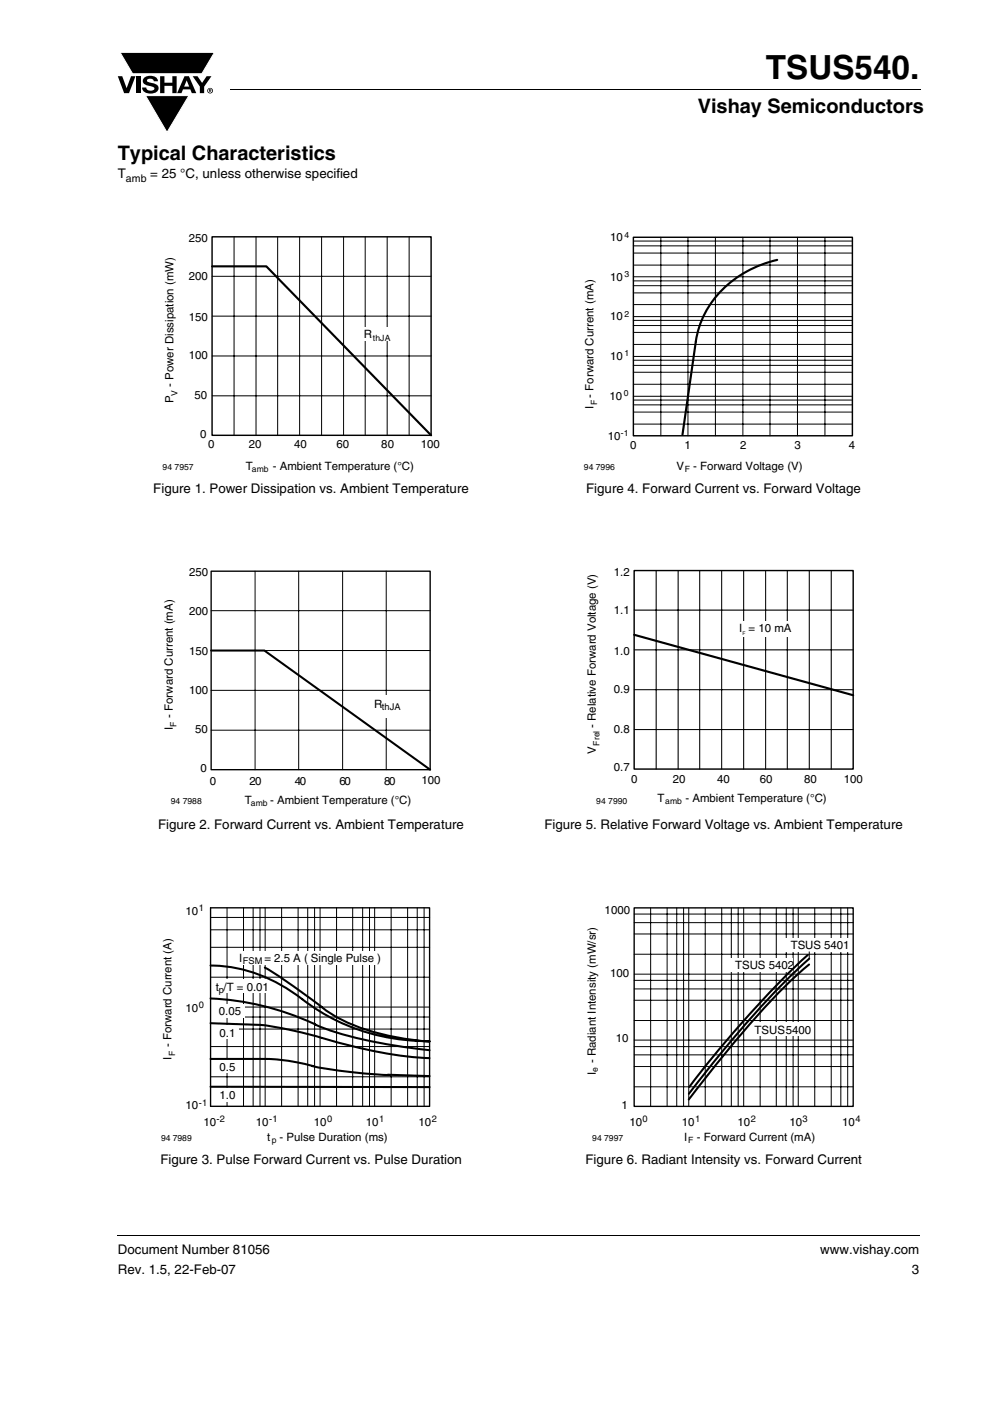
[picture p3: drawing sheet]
<svg xmlns="http://www.w3.org/2000/svg" width="210mm" height="297mm" viewBox="0 0 210 297" stroke-linecap="round" stroke-linejoin="round" font-family="sans-serif">
<g fill="#000">
<path d="M25 16.2h.9l1 2.5 .9-2.5h.9l-1.3 3.6h-1.1zM25.5 11.1h20l-2.7 4.5h-14.7zM28.9 16.2h.9v3.6h-.9zM30.6 16.5a2.1 2.1 0 0 1 2.8 .3l.1 .4h-.9a.79 .79 0 0 0-.7-.5 .79 .79 0 0 0-.7 .4l.2 .3 1 .2a1.08 1.08 0 0 1 1.2 1 1.08 1.08 0 0 1-1.1 1.2 1.73 1.73 0 0 1-2.4-1.2h.9a.96 .96 0 0 0 .8 .6 .96 .96 0 0 0 1-.4 1.68 1.68 0 0 0-1.6-.7 .92 .92 0 0 1-.9-.6 .92 .92 0 0 1 .3-1zM34 16.2h.9v1.3h1.7v-1.3h.9v3.6h-.9v-1.6h-1.7v1.6h-.9zM40.9 16.2h1l1 1.4 .9-1.4h1l-1.5 2.2v1.4h-.9v-1.4zM48.9 18.9l.1 .2zM30.9 20.3h9.2l-4.7 7.8zM24.9 261.9l.1 .2z"/>
<path d="M39.6 17l-.5 1.4h1zM39.1 16.2h1l1.5 3.6h-.9l-.3-.8h-1.6l-.3 .8h-.9z"/>
<path d="M44.5 19v.2h.2v-.2zM44.3 18.9h.5v.2l-.1 .2 .1 .3-.3-.3-.2 .3zM44.1 19.2a.46 .46 0 0 0 .9 0 .46 .46 0 0 0-.9 0zM44 19.2a.6 .6 0 0 1 1.2 0 .6 .6 0 0 1-1.2 0z"/>
</g>
<path d="M25.5 11.1h20l-2.7 4.5h-14.7zM30.9 20.3h9.2l-4.7 7.8z" fill="none" stroke="#fff" stroke-width=".21"/>
<g fill="none" stroke="#000" stroke-width=".21">
<path d="M49 19h146.3M45 58.6h46.4M49.6 50.2v42.1M54.3 50.2v42.1M58.9 50.2v42.1M63.6 50.2v42.1M68.2 50.2v42.1M72.9 50.2v42.1M77.5 50.2v42.1M82.1 50.2v42.1M86.8 50.2v42.1M45 75.5h46.4"/>
<path d="M45 67h46.4M45 83.9h46.4M25 262h170.1"/>
</g>
<path d="M45 50.2h46.4v42.1h-46.4z" fill="none" stroke="#000" stroke-width=".3"/>
<path d="M75.3 69.4h8.6v2.9h-8.6z" fill="#fff"/>
<path d="M45 56.5h11.5l34.9 35.8" fill="none" stroke="#000" stroke-width=".46"/>
<path d="M44.8 137.9h11.3l35.1 25.3" fill="none" stroke="#000" stroke-width=".44"/>
<path d="M44.8 121.1h46.4v42.1h-46.4z" fill="none" stroke="#000" stroke-width=".29"/>
<path d="M44.8 137.9h46.4M44.8 129.5h46.4M54.1 121.1v42.1M63.4 121.1v42.1M72.7 121.1v42.1M81.9 121.1v42.1M44.8 154.8h46.4M44.8 146.4h46.4" fill="none" stroke="#000" stroke-width=".21"/>
<path d="M77.6 147.4h8.3v4.8h-8.3z" fill="#fff"/>
<path d="M44.7 192.5h46.4v42.1h-46.4" fill="none" stroke="#000" stroke-width=".29"/>
<g fill="none" stroke="#000" stroke-width=".21">
<path d="M44.7 194.5h46.4M44.7 197.1h46.4M48.2 192.5v42.1M51.7 192.5v42.1M53.7 192.5v42.1M55.1 192.5v42.1M56.2 192.5v42.1M59.7 192.5v42.1M63.2 192.5v42.1M65.3 192.5v42.1M66.7 192.5v42.1M67.9 192.5v42.1"/>
<path d="M71.4 192.5v42.1M74.8 192.5v42.1M76.9 192.5v42.1M78.4 192.5v42.1M79.5 192.5v42.1M83 192.5v42.1M86.5 192.5v42.1M88.5 192.5v42.1M90 192.5v42.1M44.7 215.6h46.4M44.7 218.2h46.4M44.7 200.8h46.4"/>
<path d="M44.7 207.2h46.4M44.7 213.5h46.4M44.7 221.9h46.4M44.7 228.3h46.4"/>
</g>
<g fill="#fff">
<path d="M45 207.6h13.4v2.9h-13.4z"/>
<path d="M49.1 201.6h30.7v2.9h-30.7z"/>
<path d="M44.7 212.9h7.1v2.9h-7.1z"/>
<path d="M45 217.4h5.7v2.9h-5.7z"/>
<path d="M45 224.7h5.7v2.9h-5.7z"/>
<path d="M45 230.7h5.7v2.9h-5.7z"/>
</g>
<path d="M44.7 204.7a31.9 31.9 0 0 1 20.2 7.7 42.9 42.9 0 0 0 26.2 8.4M44.7 216.9l10.6 .4a83.5 83.5 0 0 1 13 2.8M44.7 211.7a58.3 58.3 0 0 1 22.2 5.5M56.2 205.1l4.4 2.9 7.7 5.5M66.9 217.2a81.6 81.6 0 0 0 22.3 5.2l1.9 .3M68.3 213.6a37.5 37.5 0 0 0 17.1 6.6l5.7 .6M44.7 224.5l13.2 .1 4.1 .5 4.4 .9M44.7 230.4l46.4 .1M66.3 226a107.6 107.6 0 0 0 16.4 1.9M68.3 220.1a94.3 94.3 0 0 0 22.8 4.2M82.2 227.9l8.9 .3" fill="none" stroke="#000" stroke-width=".44"/>
<path d="M44.7 192.5v42.1" fill="none" stroke="#000" stroke-width=".29"/>
<path d="M134.3 50.3h46.5v42.1h-46.5zM134.5 121h46.5v42.1h-46.5z" fill="none" stroke="#000" stroke-width=".3"/>
<g fill="none" stroke="#000" stroke-width=".21">
<path d="M134.3 59.6h46.5M134.3 51.1h46.5M134.3 52.1h46.5M134.3 53.7h46.5M134.3 56.2h46.5M134.3 58.7h46.5M140.2 50.3v42.1M145.9 50.3v42.1M151.7 50.3v42.1M157.6 50.3v42.1M163.3 50.3v42.1M169.1 50.3v42.1"/>
<path d="M175 50.3v42.1M134.3 76.4h46.5M134.3 77.5h46.5M134.3 78.9h46.5M134.3 67.9h46.5M134.3 69h46.5M134.3 70.5h46.5M134.3 73h46.5M134.3 60.6h46.5M134.3 62.1h46.5M134.3 64.6h46.5M134.3 75.6h46.5"/>
<path d="M134.3 67.1h46.5M134.3 84.8h46.5M134.3 85.8h46.5M134.3 87.4h46.5M134.3 89.9h46.5M134.3 81.5h46.5M134.3 84h46.5M134.5 137.8h46.5M134.5 129.3h46.5M139.2 121v42.1M143.8 121v42.1M148.4 121v42.1"/>
<path d="M153.1 121v42.1M157.7 121v42.1M162.4 121v42.1M167 121v42.1M171.6 121v42.1M176.3 121v42.1M134.5 154.7h46.5M134.5 146.2h46.5"/>
</g>
<path d="M164.8 55.1a22 22 0 0 0-16.9 15.7l-3.1 21.4M134.5 134.6l46.5 12.8" fill="none" stroke="#000" stroke-width=".46"/>
<path d="M139.2 121v42.1zM143.8 121v42.1zM148.4 121v42.1zM153.1 121v42.1zM157.7 121v42.1zM162.4 121v42.1zM167 121v42.1zM171.6 121v42.1zM176.3 121v42.1zM134.5 154.7h46.5zM134.5 146.2h46.5zM134.5 137.8h46.5zM134.5 129.3h46.5z" fill="#000"/>
<g fill="#fff">
<path d="M155.3 131.8h13.4v3.2h-13.4z"/>
<path d="M124.3 191.8h58.2v50.9h-58.2z"/>
</g>
<path d="M134.5 192.5h46.5v42.1h-46.5z" fill="none" stroke="#000" stroke-width=".29"/>
<g fill="none" stroke="#000" stroke-width=".21">
<path d="M134.5 193.8h46.5M134.5 195.6h46.5M134.5 198h46.5M138 192.5v42.1M141.5 192.5v42.1M143.5 192.5v42.1M145 192.5v42.1M146.1 192.5v42.1M149.6 192.5v42.1M153.1 192.5v42.1M155.1 192.5v42.1M156.6 192.5v42.1"/>
<path d="M157.7 192.5v42.1M161.2 192.5v42.1M164.7 192.5v42.1M166.8 192.5v42.1M168.2 192.5v42.1M169.3 192.5v42.1M172.8 192.5v42.1M176.3 192.5v42.1M178.3 192.5v42.1M179.8 192.5v42.1M134.5 207.9h46.5M134.5 209.7h46.5"/>
<path d="M134.5 212.1h46.5M134.5 216.4h46.5M134.5 202.3h46.5M134.5 206.5h46.5M134.5 221.9h46.5M134.5 223.7h46.5M134.5 226.1h46.5M134.5 230.4h46.5M134.5 220.5h46.5"/>
</g>
<g fill="#fff">
<path d="M158.5 216.7h13.9v2.9h-13.9z"/>
<path d="M166.2 198.9h13.8v2.9h-13.8z"/>
<path d="M154.5 203.1h13.7v2.9h-13.7z"/>
</g>
<path d="M171.4 202.5a223.5 223.5 0 0 0-25.2 28M171.6 204.5a151.8 151.8 0 0 0-20.6 22.3l-4.9 6.3M171.6 203.3a205.7 205.7 0 0 0-25.5 28.6" fill="none" stroke="#000" stroke-width=".44"/>
<path d="M171.6 201.8v1.5" fill="none" stroke="#000" stroke-width=".21"/>
<text font-size="7" x="162.5" y="16.7">TSUS540.</text>
<g font-size="4.2">
<text x="148" y="24">Vishay Semiconductors</text>
<text x="25" y="33.8">Typical Characteristics</text>
</g>
<g font-size="2.8">
<text x="25" y="37.8">T</text>
<text x="31.9" y="37.8">= 25 °C, unless otherwise specified</text>
<text x="32.5" y="104.5">Figure 1. Power Dissipation vs. Ambient Temperature</text>
<text x="124.3" y="104.5">Figure 4. Forward Current vs. Forward Voltage</text>
<text x="33.5" y="175.7">Figure 2. Forward Current vs. Ambient Temperature</text>
<text x="115.5" y="175.7">Figure 5. Relative Forward Voltage vs. Ambient Temperature</text>
<text x="34" y="246.9">Figure 3. Pulse Forward Current vs. Pulse Duration</text>
<text x="124.2" y="246.9">Figure 6. Radiant Intensity vs. Forward Current</text>
<text x="25" y="265.9">Document Number 81056</text>
<text x="174" y="265.9">www.vishay.com</text>
<text x="25" y="270.1">Rev. 1.5, 22-Feb-07</text>
<text x="193.4" y="270.1">3</text>
</g>
<g font-size="2.4">
<text x="40" y="51.3">250</text>
<text x="129.4" y="51.2">10</text>
<text x="40" y="59.5">200</text>
<text x="129.4" y="59.5">10</text>
<text x="40" y="68">150</text>
<text x="77.2" y="71.8">R</text>
<text x="129.4" y="67.9">10</text>
<text x="40" y="76.2">100</text>
<text x="129.4" y="76.3">10</text>
<text x="36.8" y="82" transform="rotate(-90 36.8 82)">- Power Dissipation (mW)</text>
<text x="36.8" y="85.5" transform="rotate(-90 36.8 85.5)">P</text>
<text x="41.3" y="84.6">50</text>
<text x="125.9" y="86.8" transform="rotate(-90 125.9 86.8)">I</text>
<text x="125.9" y="84.3" transform="rotate(-90 125.9 84.3)">- Forward Current (mA)</text>
<text x="129.3" y="84.7">10</text>
<text x="42.4" y="92.8">0</text>
<text x="44.2" y="95.1">0</text>
<text x="52.8" y="95.1">20</text>
<text x="62.4" y="95.1">40</text>
<text x="71.4" y="95.1">60</text>
<text x="80.9" y="95.1">80</text>
<text x="89.3" y="95.1">100</text>
<text x="128.9" y="93.2">10</text>
<text x="133.6" y="95.1">0</text>
<text x="145.2" y="95.1">1</text>
<text x="157" y="95.1">2</text>
<text x="168.5" y="95.1">3</text>
<text x="180.1" y="95.1">4</text>
<text x="52.1" y="99.6">T</text>
<text x="57.9" y="99.6">- Ambient Temperature (°C)</text>
<text x="143.5" y="99.6">V</text>
<text x="147" y="99.6">- Forward Voltage (V)</text>
<text x="40.1" y="122.2">250</text>
<text x="130.2" y="122.1">1.2</text>
<text x="40.1" y="130.4">200</text>
<text x="130.2" y="130.2">1.1</text>
<text x="156.8" y="134">I</text>
<text x="158.8" y="134">= 10 mA</text>
<text x="40.1" y="138.9">150</text>
<text x="130.2" y="138.8">1.0</text>
<text x="40.1" y="147.1">100</text>
<text x="130.2" y="147">0.9</text>
<text x="36.6" y="154.8" transform="rotate(-90 36.6 154.8)">I</text>
<text x="36.6" y="152.2" transform="rotate(-90 36.6 152.2)">- Forward Current (mA)</text>
<text x="41.4" y="155.5">50</text>
<text x="79.4" y="150.1">R</text>
<text x="126.4" y="154.3" transform="rotate(-90 126.4 154.3)">- Relative Forward Voltage (V)</text>
<text x="130.2" y="155.3">0.8</text>
<text x="126.4" y="159.8" transform="rotate(-90 126.4 159.8)">V</text>
<text x="42.5" y="163.7">0</text>
<text x="44.5" y="166.4">0</text>
<text x="52.9" y="166.4">20</text>
<text x="62.5" y="166.4">40</text>
<text x="72" y="166.4">60</text>
<text x="81.5" y="166.4">80</text>
<text x="89.4" y="166.2">100</text>
<text x="130.2" y="163.6">0.7</text>
<text x="133.8" y="166">0</text>
<text x="142.7" y="166">20</text>
<text x="152.1" y="166">40</text>
<text x="161.2" y="166">60</text>
<text x="170.6" y="166">80</text>
<text x="179" y="166">100</text>
<text x="51.9" y="170.5">T</text>
<text x="57.3" y="170.5">- Ambient Temperature (°C)</text>
<text x="139.5" y="170">T</text>
<text x="145.4" y="170">- Ambient Temperature (°C)</text>
<text x="39.3" y="193.9">10</text>
<text x="128.2" y="193.9">1000</text>
<text x="50.7" y="204">I</text>
<text x="56.1" y="204">= 2.5 A ( Single P</text>
<text x="74.9" y="204">ulse )</text>
<text x="167.7" y="201.3">TSUS 5401</text>
<text x="129.4" y="207.2">100</text>
<text x="155.9" y="205.5">TSUS 5402</text>
<text x="39.3" y="214.5">10</text>
<text x="45.8" y="210">t /T = 0.01</text>
<text x="46.4" y="215.3">0.05</text>
<text x="46.6" y="219.8">0.1</text>
<text x="130.6" y="221">10</text>
<text x="160.1" y="219.1">TSUS5400</text>
<text x="36.4" y="224.8" transform="rotate(-90 36.4 224.8)">I</text>
<text x="36.4" y="222" transform="rotate(-90 36.4 222)">- Forward Current (A)</text>
<text x="46.6" y="227.1">0.5</text>
<text x="126.4" y="227.9" transform="rotate(-90 126.4 227.9)">I</text>
<text x="126.4" y="225.4" transform="rotate(-90 126.4 225.4)">- Radiant Intensity (mW/sr)</text>
<text x="46.6" y="233.1">1.0</text>
<text x="39.3" y="235.2">10</text>
<text x="43.1" y="238.6">10</text>
<text x="54.3" y="238.6">10</text>
<text x="66.6" y="238.6">10</text>
<text x="77.6" y="238.6">10</text>
<text x="88.8" y="238.6">10</text>
<text x="131.8" y="235.1">1</text>
<text x="133.5" y="238.7">10</text>
<text x="144.6" y="238.7">10</text>
<text x="156.4" y="238.7">10</text>
<text x="167.4" y="238.7">10</text>
<text x="178.6" y="238.7">10</text>
<text x="56.7" y="241.8">t</text>
<text x="59.3" y="241.8">- Pulse Duration (ms)</text>
<text x="145.1" y="241.9">I</text>
<text x="147.8" y="241.9">- Forward Current (mA)</text>
</g>
<text font-size="2.2" x="26.7" y="38.5">amb</text>
<g font-size="2">
<text x="81" y="150.5">thJA</text>
<text x="42.2" y="193.2">1</text>
<text x="51.5" y="204.4">FSM</text>
<text x="42.2" y="213.8">0</text>
<text x="46.4" y="210.5">p</text>
<text x="42.2" y="234.5">-1</text>
<text x="46" y="237.9">-2</text>
<text x="57.1" y="237.9">-1</text>
<text x="69.4" y="237.9">0</text>
<text x="80.4" y="237.9">1</text>
<text x="91.6" y="237.9">2</text>
<text x="136.3" y="237.9">0</text>
<text x="147.4" y="237.9">1</text>
<text x="159.2" y="237.9">2</text>
<text x="170.2" y="237.9">3</text>
<text x="181.5" y="237.9">4</text>
</g>
<g font-size="1.8">
<text x="132.5" y="50.5">4</text>
<text x="132.5" y="58.8">3</text>
<text x="132.5" y="67.1">2</text>
<text x="79.1" y="72.2">thJA</text>
<text x="132.5" y="75.6">1</text>
<text x="37.6" y="83.9" transform="rotate(-90 37.6 83.9)">V</text>
<text x="126.7" y="85.8" transform="rotate(-90 126.7 85.8)">F</text>
<text x="132.3" y="84">0</text>
<text x="131.7" y="92.5">-1</text>
<text x="34.5" y="99.6">94 7957</text>
<text x="53.4" y="100">amb</text>
<text x="123.9" y="99.7">94 7996</text>
<text x="145.3" y="100.1">F</text>
<text x="37.4" y="154.1" transform="rotate(-90 37.4 154.1)">F</text>
<text x="127.2" y="158.1" transform="rotate(-90 127.2 158.1)">Frel</text>
<text x="36.2" y="170.5">94 7988</text>
<text x="53.2" y="170.9">amb</text>
<text x="126.5" y="170.4">94 7990</text>
<text x="141.1" y="170.4">amb</text>
<text x="37.2" y="223.9" transform="rotate(-90 37.2 223.9)">F</text>
<text x="126.8" y="227.2" transform="rotate(-90 126.8 227.2)">e</text>
<text x="34.2" y="241.9">94 7989</text>
<text x="57.7" y="242.3">p</text>
<text x="125.6" y="241.9">94 7997</text>
<text x="145.9" y="242.3">F</text>
</g>
<text font-size="1.1" x="157.5" y="134.6">F</text>
</svg>
